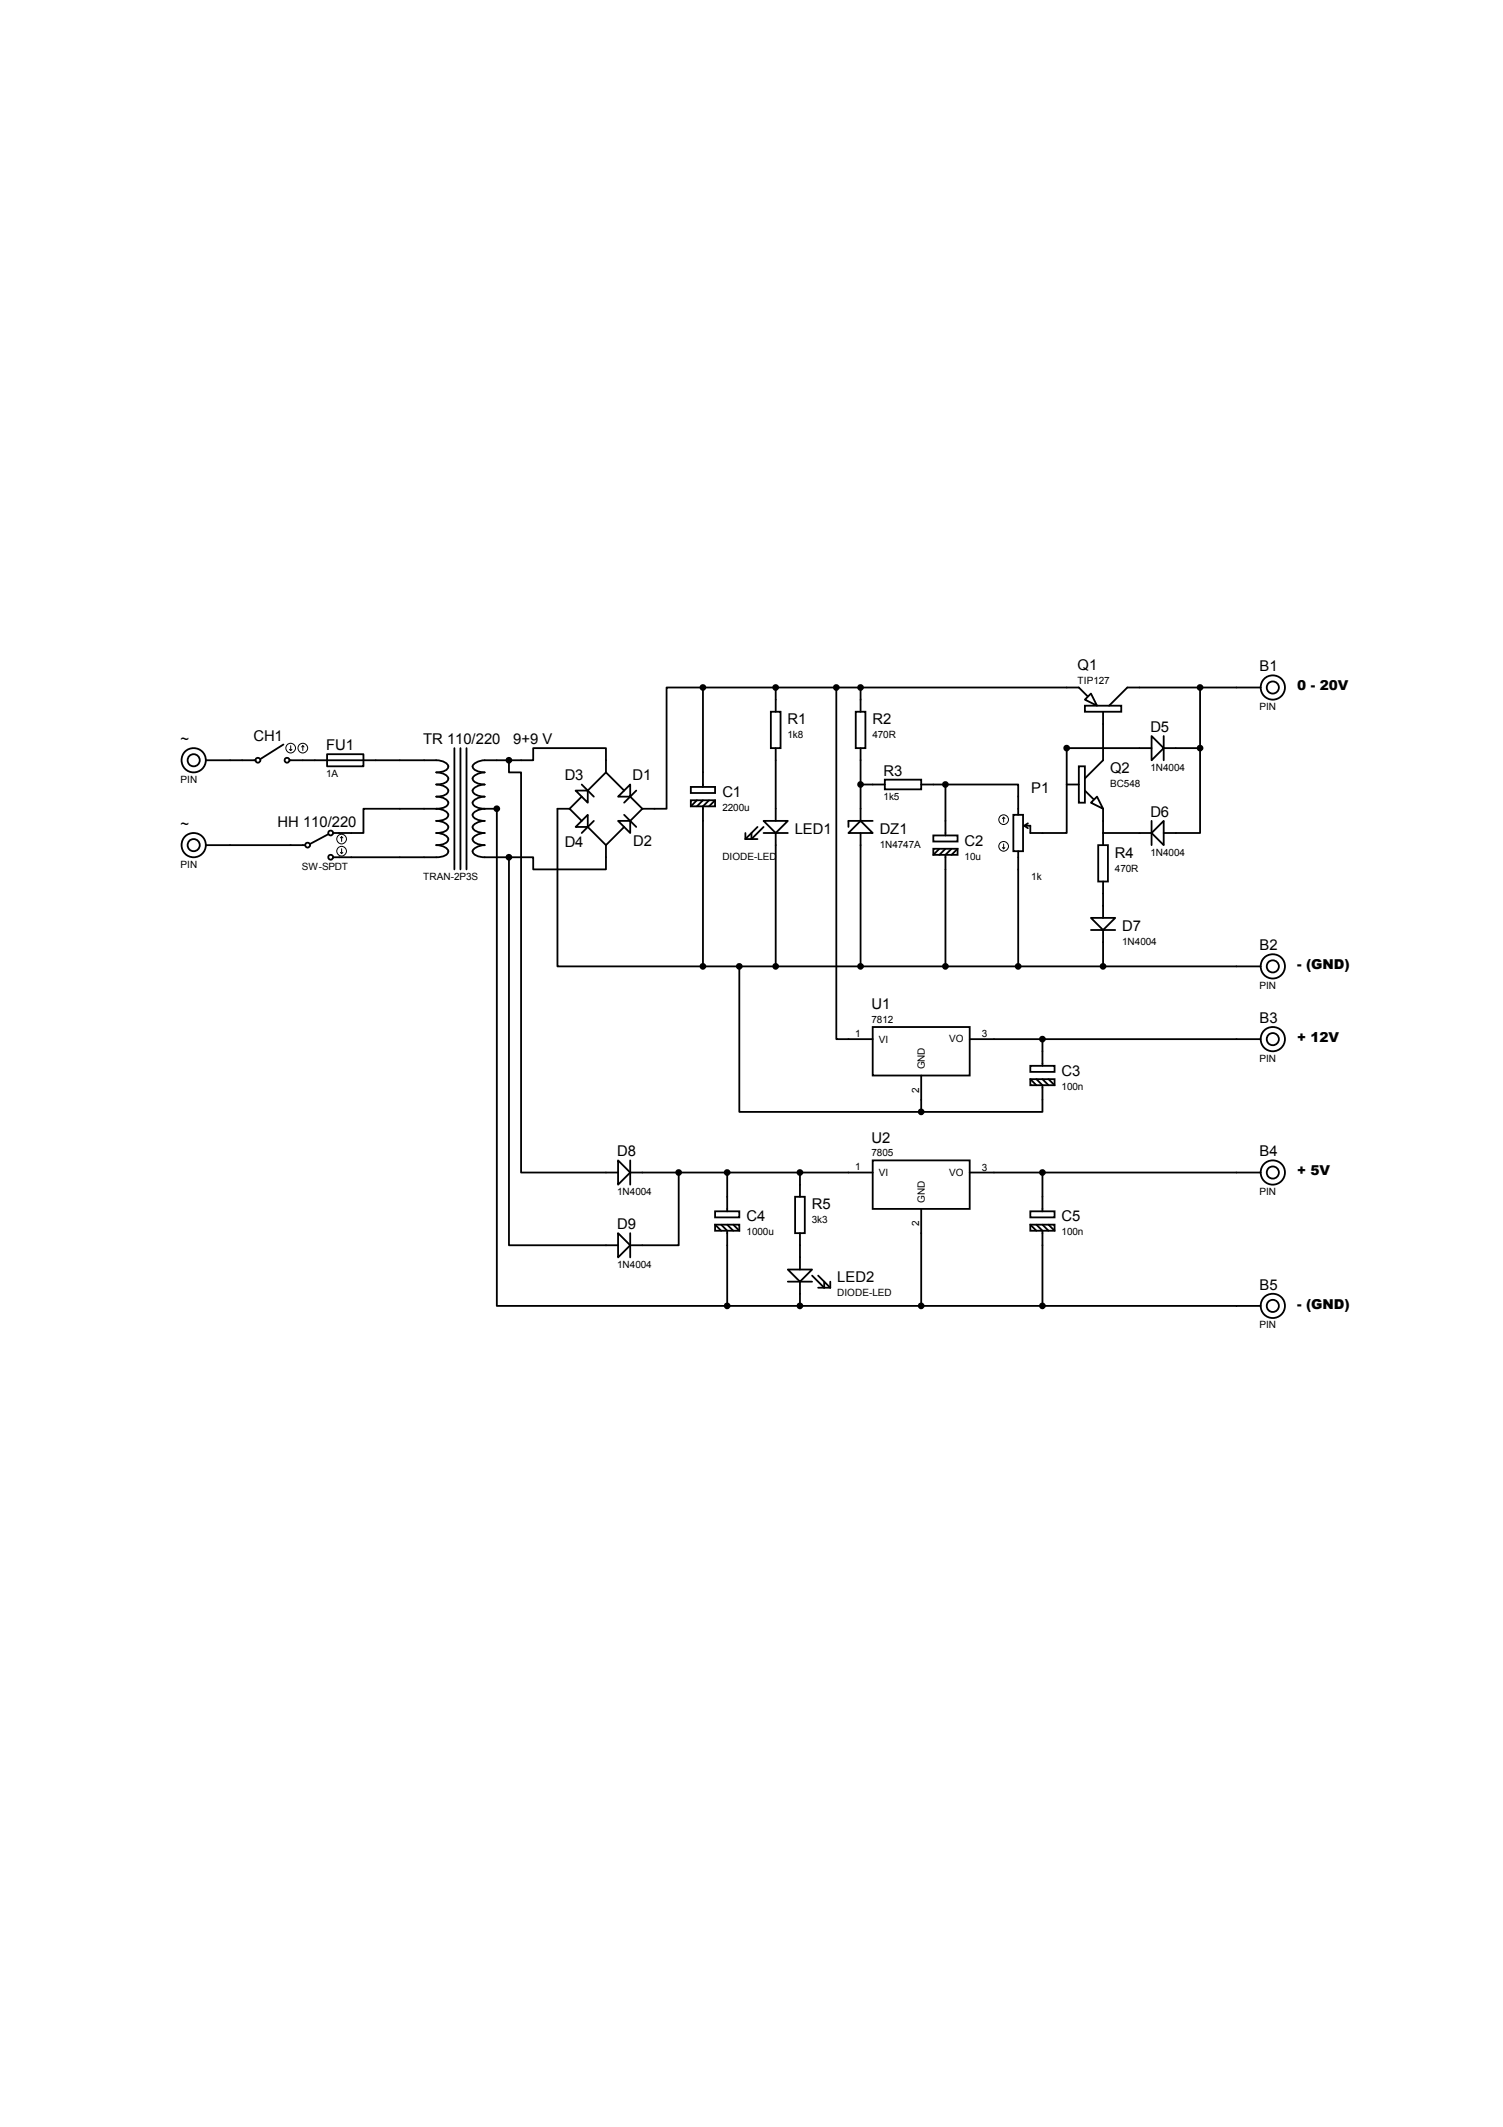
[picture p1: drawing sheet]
<svg xmlns="http://www.w3.org/2000/svg" width="210mm" height="297mm" viewBox="0 0 210 297" stroke-linecap="round" stroke-linejoin="round" font-family="sans-serif">
<g fill="none" stroke="#000" stroke-width=".25">
<path d="M98.2 96h-5.1v16.9h-3.4M98.2 96v13.9M98.2 96h52.5l1.1 1.2M107.7 99.4h1.3v5.1h-1.3zM108.3 96v3.4M116.8 96v49.1h5.1M119.5 99.4h1.4v5.1h-1.4zM120.2 96v3.4M151.5 97.7l.9-.8 .8 1.7zM151.5 98.6h5.1v.8h-5.1zM154.1 99.4v6.8l-2.6 2.5M167.6 96v8.5"/>
<path d="M176.1 96h-18.7l-2.5 2.6M28.7 106.2h7M28.7 118h13.9M39.6 104l-3.2 2M40.4 106.2h20.5a1.72 1.72 0 0 1 1.7 .8 1.07 1.07 0 0 1-1.1 .8l-.6 .1a1.72 1.72 0 0 1 1.7 .8 1.07 1.07 0 0 1-1.1 .8l-.6 .1a1.72 1.72 0 0 1 1.7 .8 1.07 1.07 0 0 1-1.1 .8l-.6 .1a1.72 1.72 0 0 1 1.7 .8 1.07 1.07 0 0 1-1.1 .8h-.6M45.7 105.3h5.1v1.7h-5.1zM45.8 116.5l-2.5 1.4M60.9 112.9h-10.1v3.4h-4.3M60.9 112.9a1.72 1.72 0 0 1 1.7 .9 1.07 1.07 0 0 1-1.1 .8h-.6a1.72 1.72 0 0 1 1.7 .9 1.07 1.07 0 0 1-1.1 .8h-.6a1.72 1.72 0 0 1 1.7 .9 1.07 1.07 0 0 1-1.1 .8h-.6a1.72 1.72 0 0 1 1.7 .9 1.07 1.07 0 0 1-1.1 .8h-15M63.5 104.5v16.9M64.3 104.5v16.9M65.2 104.5v16.9"/>
<path d="M67.7 112.9a1.91 1.91 0 0 0-1.7 .9 1.2 1.2 0 0 0 1.2 .8h.5a1.91 1.91 0 0 0-1.7 .9 1.2 1.2 0 0 0 1.2 .8h.5a1.91 1.91 0 0 0-1.7 .9 1.2 1.2 0 0 0 1.2 .8h.5a1.91 1.91 0 0 0-1.7 .9 1.2 1.2 0 0 0 1.2 .8h7.3v1.7h10.1v-3.4M67.7 112.9h1.7v69.5h32.2M71.1 106.2v1.7h1.7v55.8h13.5M71.1 119.7v54.2h15.2M79.5 112.9h-1.6v22.1h25.4M79.5 112.9l1.7 1.7M80.4 110.4h1.7v1.7zM81.2 109.6l1.7 1.7M81.2 111.3l-1.7 1.6M82.1 113.8v1.7h-1.7zM82.1 115.5l2.5 2.5M82.9 114.6l-1.7 1.7"/>
<path d="M84.6 107.9v-3.4h-10.1v1.7h-6.8a1.91 1.91 0 0 0-1.7 .8 1.2 1.2 0 0 0 1.2 .8l.5 .1a1.91 1.91 0 0 0-1.7 .8 1.2 1.2 0 0 0 1.2 .8l.5 .1a1.91 1.91 0 0 0-1.7 .8 1.2 1.2 0 0 0 1.2 .8l.5 .1a1.91 1.91 0 0 0-1.7 .8 1.2 1.2 0 0 0 1.2 .8h.5M84.6 107.9l-2.5 2.5M84.6 107.9l2.6 2.5M86.3 111.3l1.7-1.7v1.7zM86.3 114.6h1.7v1.7zM87.2 113.8l1.7 1.7M87.2 115.5l-2.6 2.5M88 111.3l1.7 1.6M88.9 110.4l-1.7 1.7M89.7 112.9l-1.7 1.7M96.5 109.9h3.4v.8h-3.4zM96.5 111.8h3.4v.8h-3.4z"/>
<path d="M97.3 111.8l-.8 .8M98.2 111.8l-.9 .8M99 111.8l-.8 .8v22.4M99.9 111.8l-.9 .8M104.1 116.3v.9M104.1 117.2h1.7M105.8 115.5l-1.7 1.7M106.6 114.6h3.4l-1.7 1.7zM106.6 116.3h3.4M106.6 115.5l-1.7 1.7v-.9M108.3 104.5v10.1M108.3 116.3v18.7"/>
<path d="M118.5 116.3l1.7-1.7 1.7 1.7zM120.2 104.5v10.1M120.2 116.3v18.7M120.2 109.6h3.4M121.9 114.6h-3.4v.9M123.6 108.9h5.1v1.3h-5.1zM128.7 109.6h3.3M130.3 116.7h3.4v.8h-3.4zM130.3 118.5h3.4v.9h-3.4zM131.2 118.5l-.9 .9M132 109.6h10.2v4.2M132 109.6v7.1"/>
<path d="M132 118.5l-.8 .9M132.9 118.5l-.9 .9v15.6M133.7 118.5l-.8 .9M141.5 113.8h1.4v5.1h-1.4zM142.2 118.9v16.1M143 115.3l.6 .4M143.6 115l-.6 .3M149 109.6v6.7h-5.1v-1h-.9M149 109.6h1.7M150.7 107h.8v5.1h-.8zM151.5 110.4l1.2 1.2M152.4 112.1l.8-.8 .9 1.6z"/>
<path d="M153.4 118h1.3v5.1h-1.3zM154.1 112.9v5.1M154.1 116.3h6.7M160.8 102.8l1.7 1.7-1.7 1.7zM160.8 104.5h-11.8v5.1M160.8 114.6v3.4M162.5 114.6v3.4l-1.7-1.7zM162.5 104.5h5.1M162.5 102.8v3.4M167.6 104.5v11.8h-5.1M103.3 135v20.3h25.4M103.3 135h72.8"/>
<path d="M152.4 128.2h3.3l-1.6 1.7zM152.4 129.9h3.3M154.1 123.1v5.1M154.1 129.9v5.1M121.9 143.4h13.5v6.8h-13.5zM128.7 150.2v5.1M135.4 145.1h40.7M143.9 148.8h3.4v.9h-3.4zM143.9 150.7h3.4v.9h-3.4zM143.9 150.7l.8 .9M144.7 150.7l.9 .9v3.7h-16.9M145.6 145.1v3.7"/>
<path d="M145.6 150.7l.8 .9M146.4 150.7l.9 .9M86.3 162.1l1.7 1.6-1.7 1.7zM86.3 172.2l1.7 1.7-1.7 1.7zM88 163.7h33.9M88 162.1v3.3M88 172.2v3.4M94.8 163.7v10.2h-6.8M99.9 169.2h3.4v.8h-3.4zM99.9 171h3.4v.9h-3.4zM99.9 171l.8 .9M100.7 171l.9 .9v10.5"/>
<path d="M101.6 163.7v5.5M101.6 171l.8 .9M102.4 171l.9 .9M110 177.3h3.4l-1.7 1.7zM110 179h3.4M111 167.1h1.4v5.1h-1.4zM111.7 163.7v3.4M111.7 172.2v5.1M111.7 179v3.4M113.4 178.1l1.7 1.7v-.8M114.3 178.1l1.7 1.7M114.3 179.8h1.7"/>
<path d="M116 179v.8M121.9 162.1h13.5v6.7h-13.5zM128.7 168.8v13.6M135.4 163.7h40.7M143.9 169.2h3.4v.8h-3.4zM143.9 171h3.4v.9h-3.4zM143.9 171l.8 .9M144.7 171l.9 .9v10.5M145.6 163.7v5.5M145.6 171l.8 .9M146.4 171l.9 .9M101.6 182.4h74.5"/>
<circle cx="98.2" cy="96" r=".34"/>
<circle cx="108.3" cy="96" r=".34"/>
<circle cx="116.8" cy="96" r=".34"/>
<circle cx="120.2" cy="96" r=".34"/>
<circle cx="167.6" cy="96" r=".34"/>
<circle cx="177.7" cy="96" r="1.7"/>
<circle cx="177.8" cy="96" r=".85"/>
<circle cx="27" cy="106.2" r="1.7"/>
<circle cx="27" cy="118" r="1.7"/>
<circle cx="27" cy="106.2" r=".85"/>
<circle cx="27" cy="118" r=".85"/>
<circle cx="36" cy="106.2" r=".34"/>
<circle cx="40.1" cy="106.2" r=".34"/>
<circle cx="43" cy="118" r=".34"/>
<circle cx="46.2" cy="116.3" r=".34"/>
<circle cx="46.2" cy="119.7" r=".34"/>
<circle cx="69.4" cy="112.9" r=".34"/>
<circle cx="71.1" cy="119.7" r=".34"/>
<circle cx="71.1" cy="106.2" r=".34"/>
<circle cx="120.2" cy="109.6" r=".34"/>
<circle cx="132" cy="109.6" r=".34"/>
<circle cx="149" cy="104.5" r=".34"/>
<circle cx="167.6" cy="104.5" r=".34"/>
<circle cx="98.2" cy="135" r=".34"/>
<circle cx="103.2" cy="135" r=".34"/>
<circle cx="108.3" cy="135" r=".34"/>
<circle cx="120.2" cy="135" r=".34"/>
<circle cx="132" cy="135" r=".34"/>
<circle cx="142.2" cy="135" r=".34"/>
<circle cx="154" cy="135" r=".34"/>
<circle cx="177.7" cy="135" r="1.7"/>
<circle cx="177.8" cy="135" r=".85"/>
<circle cx="128.6" cy="155.3" r=".34"/>
<circle cx="145.6" cy="145.1" r=".34"/>
<circle cx="177.7" cy="145.1" r="1.7"/>
<circle cx="177.8" cy="145.1" r=".85"/>
<circle cx="94.8" cy="163.7" r=".34"/>
<circle cx="101.6" cy="163.7" r=".34"/>
<circle cx="111.7" cy="163.7" r=".34"/>
<circle cx="145.6" cy="163.7" r=".34"/>
<circle cx="177.7" cy="163.7" r="1.7"/>
<circle cx="177.8" cy="163.7" r=".85"/>
<circle cx="101.6" cy="182.4" r=".34"/>
<circle cx="111.7" cy="182.4" r=".34"/>
<circle cx="128.6" cy="182.4" r=".34"/>
<circle cx="145.6" cy="182.4" r=".34"/>
<circle cx="177.7" cy="182.4" r="1.7"/>
<circle cx="177.8" cy="182.4" r=".85"/>
</g>
<g fill="none" stroke="#000" stroke-width=".14">
<path d="M40.4 104.6l.2 .2M40.6 104.1v.7M40.8 104.6l-.2 .2M42.3 104.1l-.2 .2M42.3 104.1l.2 .2M42.3 104.1v.7M47.5 119l.2 .2M47.7 116.8v.7M47.7 118.5v.7M47.7 116.8l-.2 .2M47.7 116.8l.2 .2M47.9 119l-.2 .2"/>
<path d="M140 118.4l.2 .1M140.2 114.1v.7M140.2 117.9v.6M140.2 114.1l-.2 .2M140.2 114.1l.1 .2M140.3 118.4l-.1 .1"/>
<circle cx="40.6" cy="104.5" r=".68"/>
<circle cx="42.3" cy="104.5" r=".68"/>
<circle cx="47.7" cy="117.2" r=".68"/>
<circle cx="47.7" cy="118.9" r=".68"/>
<circle cx="140.2" cy="114.5" r=".68"/>
<circle cx="140.2" cy="118.2" r=".68"/>
</g>
<g fill="#000">
<circle cx="98.2" cy="96" r=".34"/>
<circle cx="108.3" cy="96" r=".34"/>
<circle cx="116.8" cy="96" r=".34"/>
<circle cx="120.2" cy="96" r=".34"/>
<circle cx="167.6" cy="96" r=".34"/>
<circle cx="69.4" cy="112.9" r=".34"/>
<circle cx="71.1" cy="119.7" r=".34"/>
<circle cx="71.1" cy="106.2" r=".34"/>
<circle cx="120.2" cy="109.6" r=".34"/>
<circle cx="132" cy="109.6" r=".34"/>
<circle cx="149" cy="104.5" r=".34"/>
<circle cx="167.6" cy="104.5" r=".34"/>
<circle cx="98.2" cy="135" r=".34"/>
<circle cx="103.2" cy="135" r=".34"/>
<circle cx="108.3" cy="135" r=".34"/>
<circle cx="120.2" cy="135" r=".34"/>
<circle cx="132" cy="135" r=".34"/>
<circle cx="142.2" cy="135" r=".34"/>
<circle cx="154" cy="135" r=".34"/>
<circle cx="128.6" cy="155.3" r=".34"/>
<circle cx="145.6" cy="145.1" r=".34"/>
<circle cx="94.8" cy="163.7" r=".34"/>
<circle cx="101.6" cy="163.7" r=".34"/>
<circle cx="111.7" cy="163.7" r=".34"/>
<circle cx="145.6" cy="163.7" r=".34"/>
<circle cx="101.6" cy="182.4" r=".34"/>
<circle cx="111.7" cy="182.4" r=".34"/>
<circle cx="128.6" cy="182.4" r=".34"/>
<circle cx="145.6" cy="182.4" r=".34"/>
</g>
<g font-size="2.1">
<text x="150.5" y="93.6">Q1</text>
<text x="175.9" y="93.8">B1</text>
<text x="110" y="101.2">R1</text>
<text x="121.8" y="101.2">R2</text>
<text x="25.2" y="103.9">~</text>
<text x="35.4" y="103.4">CH1</text>
<text x="45.6" y="104.8">FU1</text>
<text x="59.1" y="103.9">TR 110/220</text>
<text x="71.7" y="103.9">9+9 V</text>
<text x="155" y="108">Q2</text>
<text x="160.7" y="102.2">D5</text>
<text x="78.9" y="108.9">D3</text>
<text x="88.3" y="108.9">D1</text>
<text x="100.9" y="111.3">C1</text>
<text x="123.4" y="108.3">R3</text>
<text x="144" y="110.7">P1</text>
<text x="25.2" y="115.8">~</text>
<text x="38.8" y="115.4">HH 110/220</text>
<text x="78.9" y="118.2">D4</text>
<text x="88.4" y="118.1">D2</text>
<text x="111" y="116.4">LED1</text>
<text x="122.9" y="116.4">DZ1</text>
<text x="134.7" y="118.1">C2</text>
<text x="155.7" y="119.8">R4</text>
<text x="160.7" y="114.1">D6</text>
<text x="156.7" y="130">D7</text>
<text x="175.9" y="132.7">B2</text>
<text x="121.7" y="141">U1</text>
<text x="175.9" y="142.9">B3</text>
<text x="148.3" y="150.3">C3</text>
<text x="86.2" y="161.5">D8</text>
<text x="121.7" y="159.6">U2</text>
<text x="175.9" y="161.5">B4</text>
<text x="86.2" y="171.6">D9</text>
<text x="104.3" y="170.6">C4</text>
<text x="113.4" y="168.9">R5</text>
<text x="148.3" y="170.6">C5</text>
<text x="116.9" y="179">LED2</text>
<text x="175.9" y="180.1">B5</text>
</g>
<g font-size="1.9">
<text x="181.1" y="96.4">0 - 20V</text>
<text x="181.1" y="135.3">- (GND)</text>
<text x="181.1" y="145.5">+ 12V</text>
<text x="181.1" y="164.1">+ 5V</text>
<text x="181.1" y="182.8">- (GND)</text>
</g>
<g font-size="1.4">
<text x="150.5" y="95.5">TIP127</text>
<text x="175.9" y="99.2">PIN</text>
<text x="110" y="103.1">1k8</text>
<text x="121.8" y="103.1">470R</text>
<text x="160.7" y="107.7">1N4004</text>
<text x="25.2" y="109.3">PIN</text>
<text x="45.6" y="108.5">1A</text>
<text x="100.9" y="113.3">2200u</text>
<text x="123.4" y="111.7">1k5</text>
<text x="155" y="109.9">BC548</text>
<text x="122.9" y="118.4">1N4747A</text>
<text x="160.7" y="119.5">1N4004</text>
<text x="25.2" y="121.2">PIN</text>
<text x="42.2" y="121.5">SW-SPDT</text>
<text x="59.1" y="122.9">TRAN-2P3S</text>
<text x="100.9" y="120.1">DIODE-LED</text>
<text x="134.7" y="120.1">10u</text>
<text x="144" y="122.9">1k</text>
<text x="155.7" y="121.8">470R</text>
<text x="156.7" y="131.9">1N4004</text>
<text x="121.7" y="142.9">7812</text>
<text x="175.9" y="138.1">PIN</text>
<text x="119.4" y="144.8">1</text>
<text x="122.7" y="145.7">VI</text>
<text x="129.2" y="149.4" transform="rotate(-90 129.2 149.4)">GND</text>
<text x="132.5" y="145.6">VO</text>
<text x="137.1" y="144.9">3</text>
<text x="175.9" y="148.3">PIN</text>
<text x="128.4" y="152.7" transform="rotate(-90 128.4 152.7)">2</text>
<text x="148.3" y="152.2">100n</text>
<text x="121.7" y="161.5">7805</text>
<text x="86.2" y="166.9">1N4004</text>
<text x="119.4" y="163.4">1</text>
<text x="122.7" y="164.3">VI</text>
<text x="129.2" y="168" transform="rotate(-90 129.2 168)">GND</text>
<text x="132.5" y="164.2">VO</text>
<text x="137.1" y="163.5">3</text>
<text x="175.9" y="166.9">PIN</text>
<text x="104.3" y="172.5">1000u</text>
<text x="113.4" y="170.8">3k3</text>
<text x="128.4" y="171.3" transform="rotate(-90 128.4 171.3)">2</text>
<text x="148.3" y="172.5">100n</text>
<text x="86.2" y="177">1N4004</text>
<text x="116.9" y="181">DIODE-LED</text>
<text x="175.9" y="185.5">PIN</text>
</g>
</svg>
